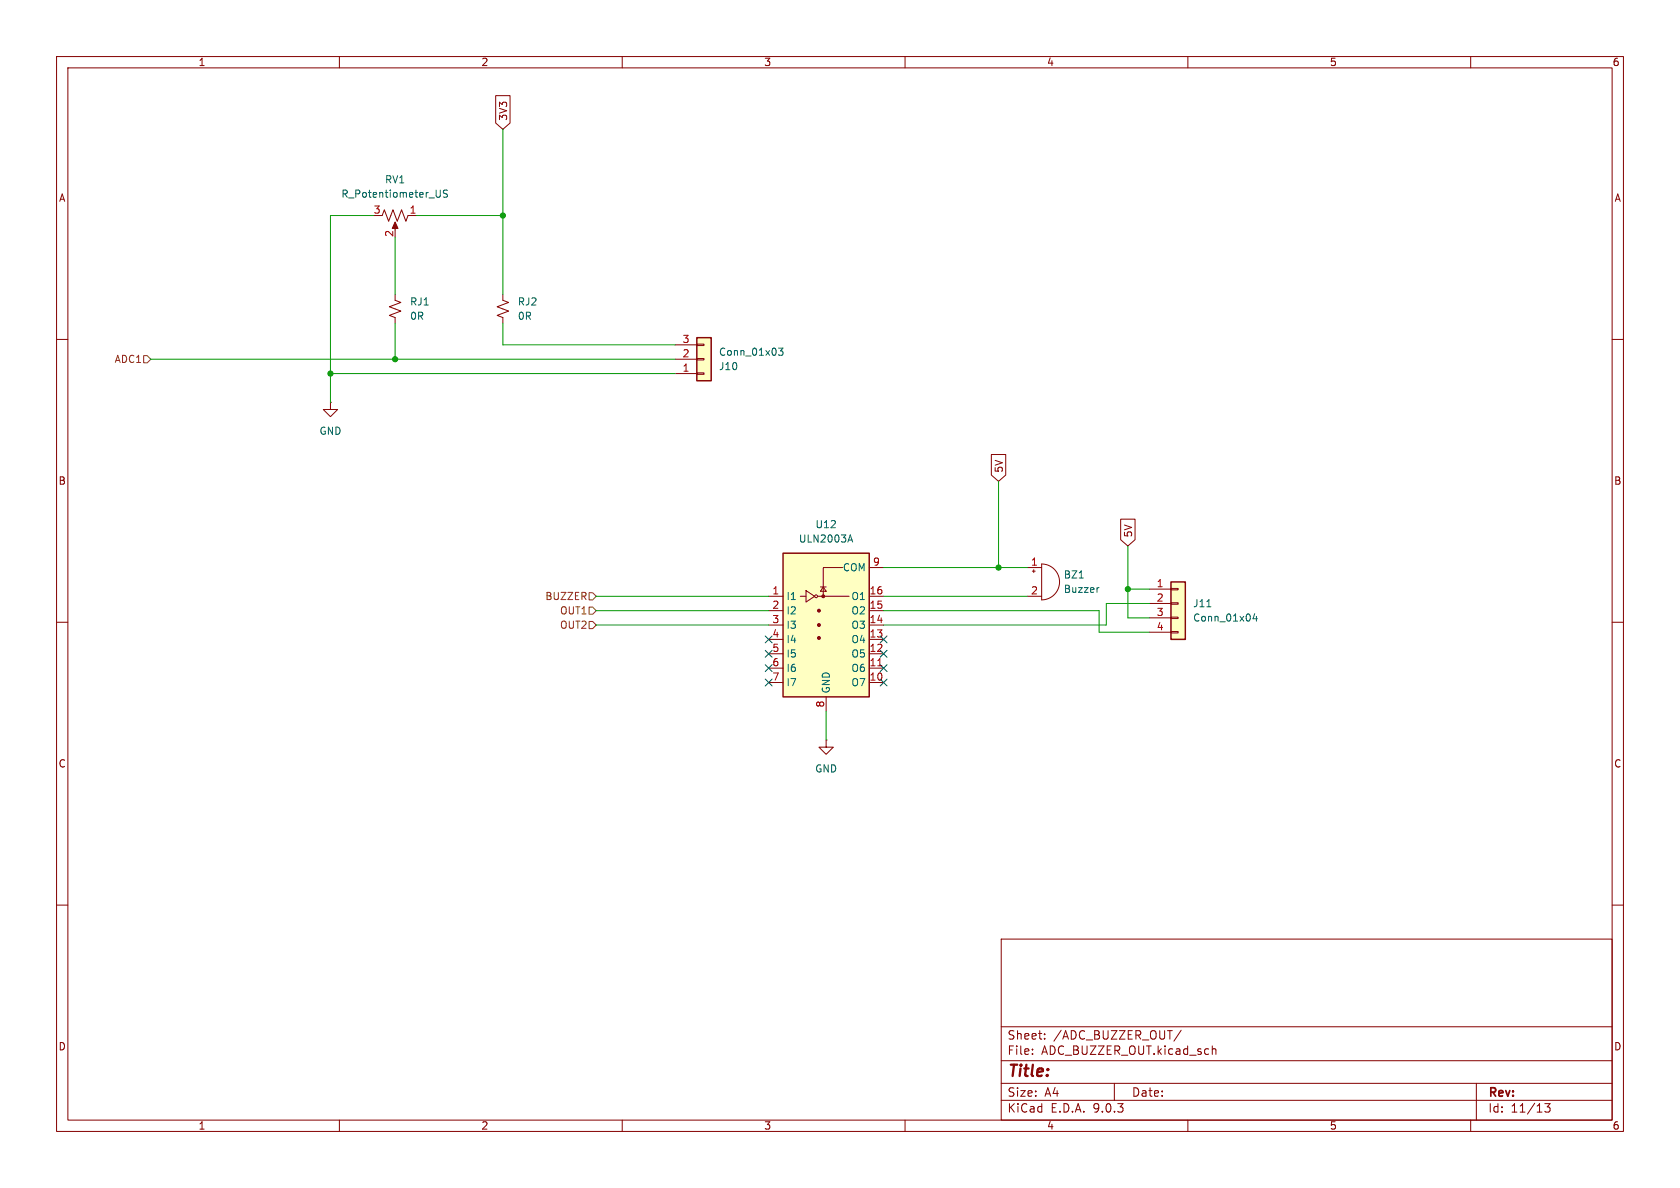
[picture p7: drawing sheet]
<svg xmlns="http://www.w3.org/2000/svg" width="297mm" height="210mm" viewBox="0 0 297 210" stroke-linecap="round" stroke-linejoin="round" font-family="sans-serif">
<g fill="none" stroke="#840000" stroke-width=".18">
<path d="M10 10h277v190h-277zM12 12h273v186h-273zM60 10v2M110 10v2M160 10v2M210 10v2M260 10v2M10 60h2M285 60h2M10 110h2M285 110h2M146 130.8v1.3h1.3l-1.3 1.3-1.2-1.3h1.2"/>
<path d="M146 130.8h.1M10 160h2M177 166h108v32h-108zM285 160h2M60 198v2M110 198v2M160 198v2M177 194.5h108M177 191.5h108M177 187.5h108M177 181.5h108M182.5 186.3v.1"/>
<path d="M182.5 185.5v.1M184.7 183.6v.1M184.7 182.8v.1M197 191.5v3M208.8 182.1l-1.3 2M210 198v2M214.3 184.9v1.5M214.3 185.5l.2-.1 .4 .1 .1 .9M260 198v2M261 191.5v6.5M273.1 195.1h.9l-.5 .6 .5 .1v.7l-.3 .1h-.4l-.2-.1"/>
</g>
<path d="M138.4 97.8h15.3v25.4h-15.3z" fill="#ffffc2"/>
<path d="M138.4 97.8h15.3v25.4h-15.3z" fill="none" stroke="#840000" stroke-width=".25"/>
<g fill="none" stroke="#840000" stroke-width=".18">
<path d="M135.9 105.4h2.5M135.9 108h2.5M135.9 110.5h2.5M135.9 113h2.5M135.9 115.6h2.5M135.9 118.1h2.5M141.5 105.4h1M142.5 104.4l1.5 1-1.5 1zM144.5 105.4h5.6M145 103.8h1M145.5 103.8l.5 .7h-1zM149 100.3h-3.5v5.1"/>
<path d="M153.7 105.4h2.5M153.7 108h2.5M153.7 110.5h2.5M153.7 113h2.5M153.7 115.6h2.5M153.7 118.1h2.5M153.7 100.3h2.5M135.9 120.7h2.5M146 123.2v2.5M153.7 120.7h2.5"/>
<circle cx="144.3" cy="105.4" r=".25"/>
</g>
<g fill="#840000" stroke="#840000" stroke-width=".18">
<circle cx="144.8" cy="107.9" r=".25"/>
<circle cx="144.8" cy="110.5" r=".25"/>
<circle cx="144.8" cy="112.8" r=".25"/>
<circle cx="145.5" cy="105.4" r=".25"/>
</g>
<path d="M155.2 117.7h.7" fill="none" stroke="#a90000" stroke-width=".18"/>
<path d="M150 95.5h.6M150.3 94.6l.4 1.2" fill="none" stroke="#006464" stroke-width=".18"/>
<path d="M123.2 59.7h2.5v7.6h-2.5z" fill="#ffffc2"/>
<path d="M123.2 59.7h2.5v7.6h-2.5z" fill="none" stroke="#840000" stroke-width=".25"/>
<path d="M67.3 38.1h.3l.3-1 .8 2 .8-2 .7 2 .8-2 .8 2 .3-1M69.8 39.6v1M72.4 38.1h1.3M88.9 52.1v1l1 .4-2 .7 2 .8-2 .8 1 .3v1.1M58.4 71.1v1.3h1.3l-1.3 1.3-1.3-1.3h1.3M58.4 71.1h.1M119.4 66h3.8M119.4 63.5h3.8M119.4 61h3.8M123.2 65.9h1.3v.3h-1.3zM123.2 63.4h1.3v.2h-1.3zM123.2 60.8h1.3v.3h-1.3z" fill="none" stroke="#840000" stroke-width=".18"/>
<path d="M77.8 33.6v1l-.1 .2-.4 .1M79.1 33.7l-.5-.1-.2 .1v.4l.6 .2 .1 .3-.2 .3-.5-.1M137.6 61.5h.8l-.4 .5 .4 .1v.6l-.2 .1-.6-.1" fill="none" stroke="#006464" stroke-width=".18"/>
<path d="M69.8 39.2l.6 1.2h-1.1z" fill="#840000" stroke="#840000" stroke-width=".18"/>
<path d="M207 102.9h2.5v10.1h-2.5z" fill="#ffffc2"/>
<path d="M207 102.9h2.5v10.1h-2.5z" fill="none" stroke="#840000" stroke-width=".25"/>
<g fill="none" stroke="#840000" stroke-width=".18">
<path d="M87.6 16.9h2.6v4.8l-1.3 1.2-1.3-1.2zM69.8 52.1v1l1.1 .4-2.1 .7 2.1 .8-2.1 .8 1 .3v1.1M175.3 80.3h2.5v3.7l-1.3 1.1-1.2-1.1zM184.1 99.7a3.2 3.2 0 0 1 3.2 3.2 3.2 3.2 0 0 1-3.2 3.1zM198.1 91.8h2.6v3.6l-1.3 1.1-1.3-1.1zM181.6 100.3h2.5M181.6 105.4h2.5M182.5 101h.5M182.8 100.7v.5M203.2 104.1h3.8M203.2 106.7h3.8M203.2 109.2h3.8"/>
<path d="M203.2 111.8h3.8M207 104h1.3v.3h-1.3zM207 106.6h1.3v.2h-1.3zM207 109.1h1.3v.2h-1.3zM207 111.6h1.3v.3h-1.3z"/>
</g>
<path d="M190.8 102.2h.7M194.3 103.9h-.2M213.4 107.3h.7M221.8 108.5l-.3 .9h.8M222.1 109v.8" fill="none" stroke="#006464" stroke-width=".18"/>
<path d="M25.4 62.9h.6l.7 .6-.7 .6h-.6zM104.1 109.9h.7l.6 .6-.6 .6h-.7zM104.1 107.3h.7l.6 .7-.6 .6h-.7zM104.1 104.8h.7l.6 .6-.6 .6h-.7z" fill="none" stroke="#725600" stroke-width=".18"/>
<g fill="none" stroke="#009600" stroke-width=".18">
<path d="M66 38.1h-7.6v33M73.7 38.1h15.2M88.9 22.9v29.2M69.8 41.9v10.2M69.8 57.2v6.3M88.9 57.2v3.8h30.5M26.7 63.5h92.7M58.4 66h61M176.5 85.1v15.2M199.4 96.5v12.7h3.8M105.4 105.4h30.5M105.4 108h30.5"/>
<path d="M105.4 110.5h30.5M156.2 105.4h25.4M156.2 108h38.1v3.8h8.9M156.2 100.3h25.4M199.4 104.1h3.8M203.2 106.7h-7.6v3.8h-39.4M146 125.7v5.1"/>
</g>
<g fill="none" stroke="#000084" stroke-width=".18">
<path d="M135.3 117.5l1.2 1.2M135.3 112.4l1.2 1.2M135.3 115l1.2 1.2M136.5 117.5l-1.2 1.2M136.5 112.4l-1.2 1.2M136.5 115l-1.2 1.2M155.6 117.5l1.2 1.2M155.6 112.4l1.2 1.2M155.6 115l1.2 1.2M156.8 117.5l-1.2 1.2M156.8 112.4l-1.2 1.2M156.8 115l-1.2 1.2"/>
<path d="M135.3 120l1.2 1.3M136.5 120l-1.2 1.3M155.6 120l1.2 1.3M156.8 120l-1.2 1.3"/>
</g>
<g fill="#009600" stroke="#009600" stroke-width=".18">
<circle cx="176.5" cy="100.3" r=".46"/>
<circle cx="199.4" cy="104.1" r=".46"/>
<circle cx="58.4" cy="66" r=".46"/>
<circle cx="69.8" cy="63.5" r=".46"/>
<circle cx="88.9" cy="38.1" r=".46"/>
</g>
<text font-size="2.8" fill="#840000" x="178" y="190.9">Title:</text>
<g font-size="2.1" fill="#840000">
<text x="178" y="184">Sheet:</text>
<text x="186.2" y="184">/ADC_BUZZER_OUT/</text>
<text x="178" y="186.7">File:</text>
<text x="184.1" y="186.7">ADC_BUZZER_OUT.kicad_sch</text>
<text x="178" y="196.9">KiCad</text>
<text x="178" y="194.1">Size:</text>
<text x="184.7" y="194.1">A4</text>
<text x="185.7" y="196.9">E.D.A.</text>
<text x="193.3" y="196.9">9.0.3</text>
<text x="200" y="194.1">Date:</text>
<text x="263" y="194.3">Rev:</text>
<text x="263" y="196.9">Id:</text>
<text x="267.1" y="196.9">11/13</text>
</g>
<g font-size="1.8" fill="#840000">
<text x="35" y="11.9">1</text>
<text x="85" y="11.9">2</text>
<text x="135" y="11.9">3</text>
<text x="185" y="11.9">4</text>
<text x="235" y="11.9">5</text>
<text x="285" y="11.9">6</text>
<text x="89.9" y="21.4" transform="rotate(-90 89.9 21.4)">3V3</text>
<text x="10.3" y="35.9">A</text>
<text x="285.3" y="35.9">A</text>
<text x="177.5" y="83.7" transform="rotate(-90 177.5 83.7)">5V</text>
<text x="10.3" y="85.9">B</text>
<text x="285.3" y="85.9">B</text>
<text x="200.3" y="95.1" transform="rotate(-90 200.3 95.1)">5V</text>
<text x="10.3" y="135.9">C</text>
<text x="285.3" y="135.9">C</text>
<text x="10.3" y="185.9">D</text>
<text x="285.3" y="185.9">D</text>
<text x="35" y="199.9">1</text>
<text x="85" y="199.9">2</text>
<text x="135" y="199.9">3</text>
<text x="185" y="199.9">4</text>
<text x="235" y="199.9">5</text>
<text x="285" y="199.9">6</text>
</g>
<g font-size="1.8" fill="#006464">
<text x="60.3" y="35.2">R_Potentiometer_US</text>
<text x="68" y="32.6">RV1</text>
<text x="72.4" y="54.2">RJ1</text>
<text x="72.4" y="56.7">0R</text>
<text x="91.4" y="54.2">RJ2</text>
<text x="91.4" y="56.7">0R</text>
<text x="127" y="63.1">Conn_01x03</text>
<text x="127" y="65.6">J10</text>
<text x="56.4" y="77.1">GND</text>
<text x="144.1" y="93.6">U12</text>
<text x="141.1" y="96.1">ULN2003A</text>
<text x="148.9" y="101.2">COM</text>
<text x="138.9" y="106.3">I1</text>
<text x="150.4" y="106.3">O1</text>
<text x="188" y="102.5">BZ1</text>
<text x="188" y="105">Buzzer</text>
<text x="210.8" y="107.5">J11</text>
<text x="138.9" y="108.8">I2</text>
<text x="138.9" y="111.4">I3</text>
<text x="138.9" y="113.9">I4</text>
<text x="150.4" y="108.8">O2</text>
<text x="150.4" y="111.4">O3</text>
<text x="150.4" y="113.9">O4</text>
<text x="210.8" y="110.1">Conn_01x04</text>
<text x="138.9" y="116.4">I5</text>
<text x="138.9" y="119">I6</text>
<text x="150.4" y="116.4">O5</text>
<text x="150.4" y="119">O6</text>
<text x="138.9" y="121.5">I7</text>
<text x="146.9" y="122.7" transform="rotate(-90 146.9 122.7)">GND</text>
<text x="150.4" y="121.5">O7</text>
<text x="144" y="136.8">GND</text>
</g>
<g font-size="1.8" fill="#a90000">
<text x="66" y="37.8">3</text>
<text x="69.6" y="42" transform="rotate(-90 69.6 42)">2</text>
<text x="72.3" y="37.8">1</text>
<text x="120.6" y="65.8">1</text>
<text x="120.6" y="63.2">2</text>
<text x="120.6" y="60.7">3</text>
<text x="154.2" y="100.1">9</text>
<text x="182.2" y="100.1">1</text>
<text x="136.5" y="105.2">1</text>
<text x="136.5" y="107.7">2</text>
<text x="153.6" y="105.2">16</text>
<text x="153.6" y="107.7">15</text>
<text x="182.2" y="105.2">2</text>
<text x="204.4" y="103.9">1</text>
<text x="204.4" y="106.4">2</text>
<text x="136.5" y="110.2">3</text>
<text x="136.5" y="112.8">4</text>
<text x="153.6" y="110.2">14</text>
<text x="153.6" y="112.8">13</text>
<text x="204.4" y="109">3</text>
<text x="204.4" y="111.5">4</text>
<text x="136.5" y="115.3">5</text>
<text x="136.5" y="117.9">6</text>
<text x="153.6" y="115.3">12</text>
<text x="153.6" y="117.9">11</text>
<text x="136.5" y="120.4">7</text>
<text x="145.8" y="125.2" transform="rotate(-90 145.8 125.2)">8</text>
<text x="153.6" y="120.4">10</text>
</g>
<g font-size="1.8" fill="#725600">
<text x="20.2" y="64.4">ADC1</text>
<text x="96.3" y="106.3">BUZZER</text>
<text x="98.9" y="111.4">OUT2</text>
<text x="98.9" y="108.8">OUT1</text>
</g>
</svg>
